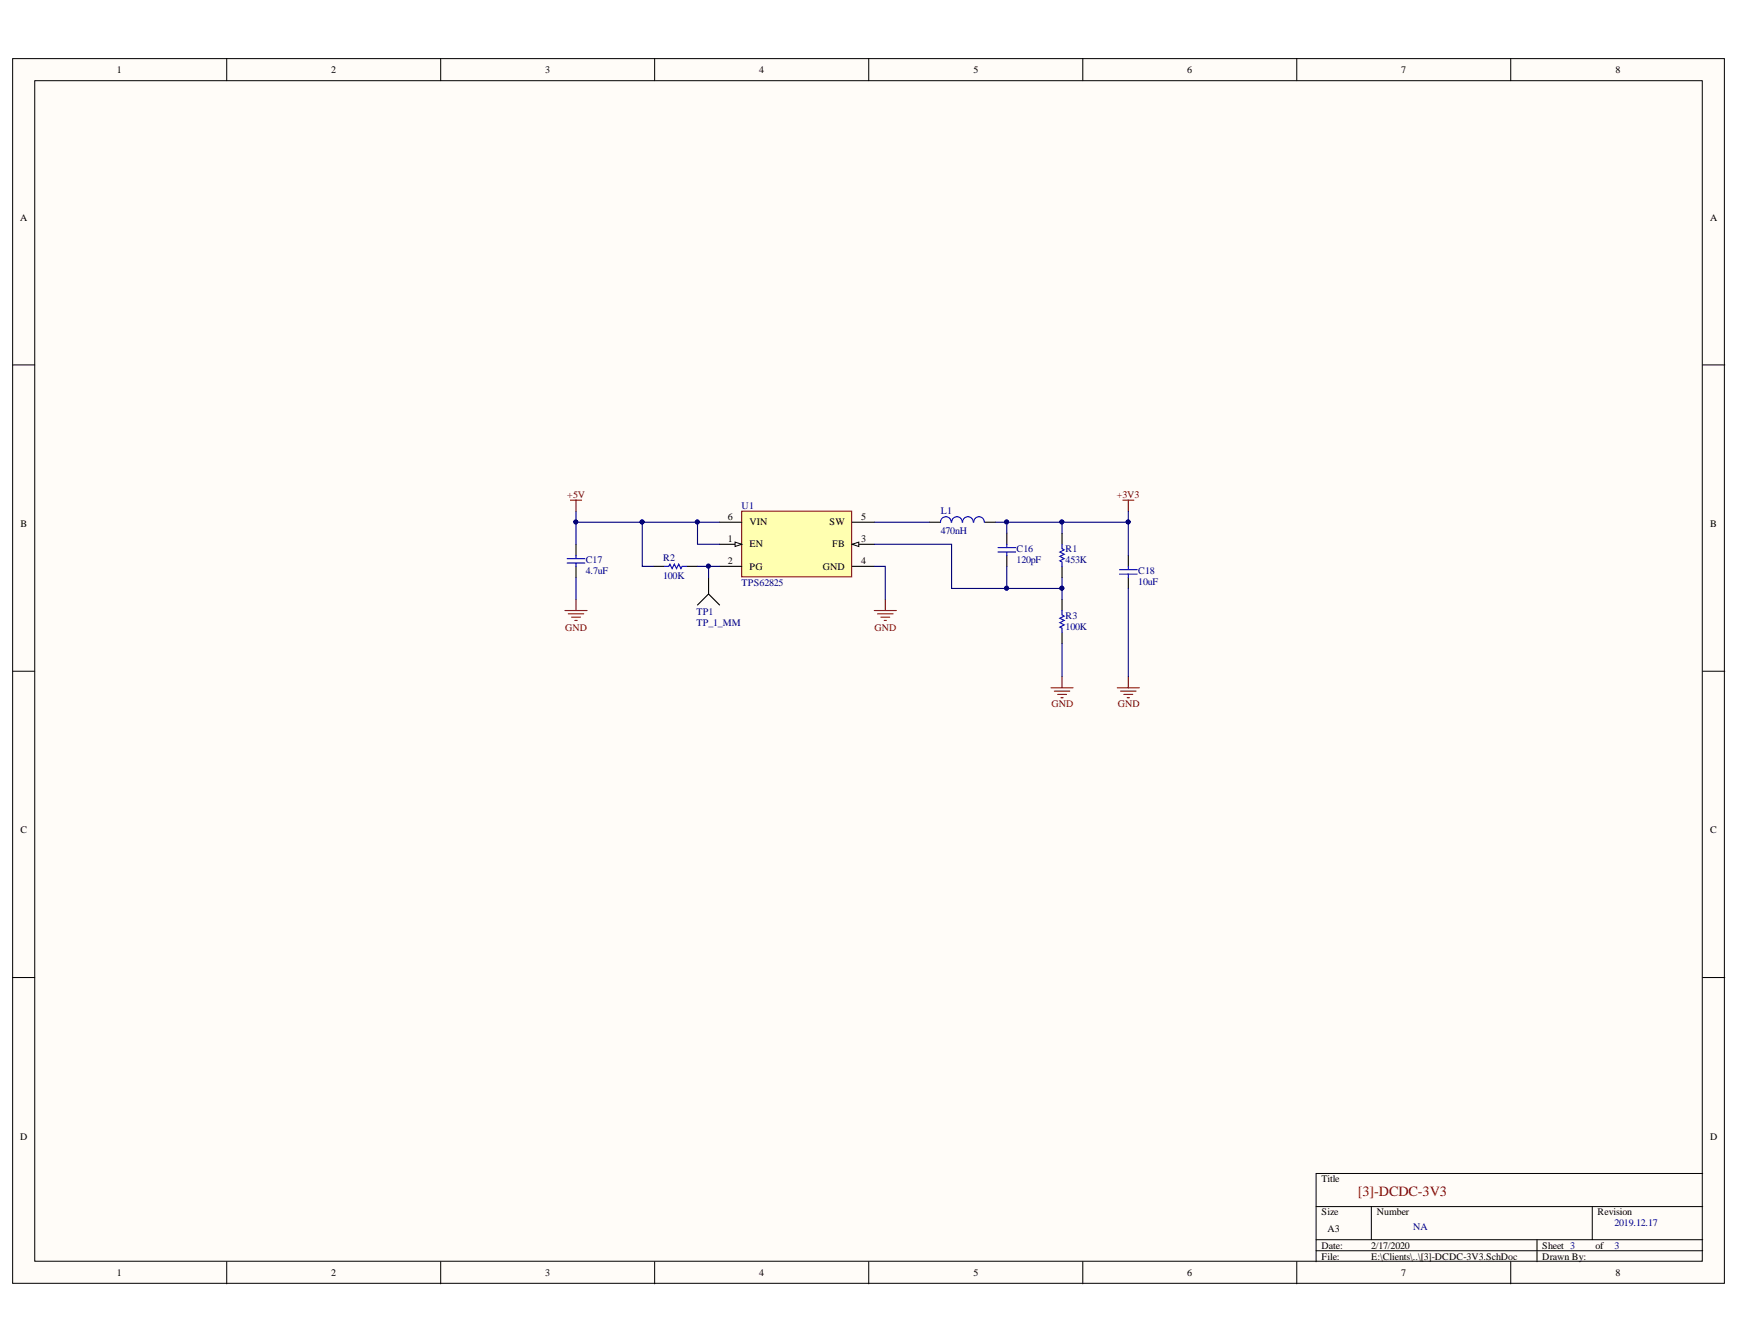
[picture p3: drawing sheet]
<svg xmlns="http://www.w3.org/2000/svg" width="279mm" height="216mm" viewBox="0 0 279 216" stroke-linecap="round" stroke-linejoin="round" font-family="sans-serif">
<g fill="#fffcf8" stroke="#000" stroke-width=".16">
<path d="M2 9.4h274.9v196.8h-274.9z"/>
<path d="M5.6 13h267.7v189.6h-267.7z"/>
</g>
<g fill="none" stroke="#000" stroke-width=".16">
<path d="M36.4 9.4v3.6M70.8 9.4v3.6M105.1 9.4v3.6M139.5 9.4v3.6M173.9 9.4v3.6M208.2 9.4v3.6M242.6 9.4v3.6M2 58.6h3.6M273.4 58.6h3.6M2 107.8h3.6M273.4 107.8h3.6M2 157h3.6"/>
<path d="M273.4 157h3.6M211.3 193.8h62.1M211.3 199.1h62.1M220.2 193.8v5.3M246.8 199.1v3.6M255.7 193.8v5.3M273.4 188.5h-62.1v14.2M36.4 202.7v3.5M70.8 202.7v3.5M105.1 202.7v3.5M139.5 202.7v3.5M173.9 202.7v3.5"/>
<path d="M208.2 202.7v3.5M211.3 200.9h62.1M242.6 202.7v3.5"/>
</g>
<path d="M119.1 82.1h17.7v10.6h-17.7z" fill="#ffffb0" stroke="#800000" stroke-width=".16"/>
<path d="M115.6 87.4h3.5" fill="none" stroke="#000" stroke-width=".18"/>
<path d="M118 87.1l1.1 .3-1.1 .4z" fill="#fffcf8"/>
<path d="M118 87.1l1.1 .3-1.1 .4z" fill="none" stroke="#000" stroke-width=".16"/>
<path d="M115.6 91h3.5M136.8 87.4h3.6" fill="none" stroke="#000" stroke-width=".18"/>
<path d="M136.8 87.4l1.1-.3v.7z" fill="#fffcf8"/>
<path d="M136.8 87.4l1.1-.3v.7z" fill="none" stroke="#000" stroke-width=".16"/>
<g fill="none" stroke="#000" stroke-width=".18">
<path d="M92.5 87.4v1.8M92.5 91v1.8M104.9 91h1.8M110.2 91h1.8M112 97.2l1.8-1.8 1.8 1.8M113.8 92.8v2.6M115.6 83.9h3.5M136.8 91h3.6M136.8 83.9h3.6M149.3 83.9h1.7M158.1 83.9h1.8M161.7 85.7v1.7"/>
<path d="M161.7 89.2v1.8M170.5 85.7v1.7M170.5 91v1.8M170.5 96.3v1.8M181.2 89.2v1.8M181.2 92.8v1.7M170.5 101.6v1.8"/>
</g>
<g fill="none" stroke="#00f" stroke-width=".18">
<path d="M91.1 89.7h2.8M91.1 90.5h2.8M92.5 89.2v.5M92.5 90.5v.5M106.7 91h.7l.2-.4 .3 .7 .4-.7 .3 .7 .4-.7 .3 .7 .2-.3h.7M152.7 83.9a.85 .85 0 0 0-.8-.9 .85 .85 0 0 0-.9 .9M154.5 83.9a.84 .84 0 0 0-.8-.9 .84 .84 0 0 0-.9 .9M156.3 83.9a.85 .85 0 0 0-.9-.9 .85 .85 0 0 0-.8 .9M158 83.9a.84 .84 0 0 0-.8-.9 .84 .84 0 0 0-.8 .9M160.2 88h2.9M160.2 88.7h2.9M161.7 87.4v.6"/>
<path d="M161.7 88.7v.5M170.5 98.1v.7l.4 .2-.7 .3 .7 .4-.7 .3 .7 .4-.7 .3 .3 .2v.7M170.5 87.4v.7l.4 .2-.7 .4 .7 .3-.7 .4 .7 .3-.7 .4 .3 .2v.7M179.8 91.5h2.8M179.8 92.2h2.8M181.2 91v.5M181.2 92.2v.6"/>
</g>
<g fill="none" stroke="#800000" stroke-width=".18">
<path d="M90.7 98.1h3.6M91.2 98.6h2.5M91.6 80.3h1.8M91.8 99.1h1.4M92.3 99.7h.4M92.5 80.3v1.8M92.5 96.3v1.8M140.4 98.1h3.5M140.9 98.6h2.5M141.4 99.1h1.5M142 99.7h.3M142.2 96.3v1.8"/>
<path d="M180.3 80.3h1.8M181.2 80.3v1.8M168.8 110.5h3.5M169.3 111h2.5M169.8 111.6h1.4M170.4 112.1h.3M170.5 108.7v1.8M179.4 110.5h3.6M179.9 111h2.5M180.5 111.6h1.4M181 112.1h.4M181.2 108.7v1.8"/>
</g>
<g fill="none" stroke="#000080" stroke-width=".18">
<path d="M92.5 82.1v1.8M92.5 92.8v3.5M103.1 83.9v7.1h1.8M112 83.9h-19.5v3.5M112 91h3.6M113.8 91v1.8M115.6 83.9h-3.6v3.5h3.6M140.4 87.4h12.4v7.1h8.9v-3.5M140.4 91h1.8v5.3M140.4 83.9h8.9M159.9 83.9h1.8v1.8M161.7 83.9h8.8v1.8"/>
<path d="M170.5 92.8v1.7h-8.8M170.5 83.9h10.7v5.3M170.5 94.5v1.8M181.2 82.1v1.8M181.2 94.5v14.2M170.5 103.4v5.3"/>
</g>
<g fill="#000080" stroke="#000080" stroke-width=".16">
<circle cx="112" cy="83.8" r=".31"/>
<circle cx="103.1" cy="83.8" r=".31"/>
<circle cx="92.5" cy="83.8" r=".31"/>
<circle cx="113.8" cy="90.9" r=".31"/>
<circle cx="161.6" cy="83.8" r=".31"/>
<circle cx="170.5" cy="83.8" r=".31"/>
<circle cx="161.6" cy="94.5" r=".31"/>
<circle cx="170.5" cy="94.5" r=".31"/>
<circle cx="181.1" cy="83.8" r=".31"/>
</g>
<text font-size="2.3" fill="#980000" x="218.1" y="192.1">[3]-DCDC-3V3</text>
<g font-size="1.6">
<text x="18.8" y="11.8">1</text>
<text x="53.2" y="11.8">2</text>
<text x="87.5" y="11.8">3</text>
<text x="121.9" y="11.8">4</text>
<text x="156.3" y="11.8">5</text>
<text x="190.6" y="11.8">6</text>
<text x="225" y="11.8">7</text>
<text x="259.4" y="11.8">8</text>
<text x="3.2" y="35.4">A</text>
<text x="274.6" y="35.4">A</text>
<text x="116.9" y="83.5">6</text>
<text x="138.3" y="83.5">5</text>
<text x="3.3" y="84.6">B</text>
<text x="116.9" y="87.1">1</text>
<text x="120.4" y="87.9">EN</text>
<text x="120.4" y="84.4">VIN</text>
<text x="133.2" y="84.4">SW</text>
<text x="133.6" y="87.9">FB</text>
<text x="138.3" y="87.1">3</text>
<text x="274.6" y="84.6">B</text>
<text x="116.9" y="90.7">2</text>
<text x="120.4" y="91.5">PG</text>
<text x="132.1" y="91.5">GND</text>
<text x="138.3" y="90.7">4</text>
<text x="3.3" y="133.9">C</text>
<text x="274.6" y="133.9">C</text>
<text x="3.2" y="183.1">D</text>
<text x="274.6" y="183.1">D</text>
<text x="212.2" y="189.9">Title</text>
<text x="212.2" y="195.2">Size</text>
<text x="213.1" y="198">A3</text>
<text x="221.1" y="195.2">Number</text>
<text x="256.5" y="195.2">Revision</text>
<text x="212.2" y="200.6">Date:</text>
<text x="212.2" y="202.4">File:</text>
<text x="220.2" y="200.6">2/17/2020</text>
<text x="220.2" y="202.4">E:\Clients\..\[3]-DCDC-3V3.SchDoc</text>
<text x="247.7" y="200.6">Sheet 3</text>
<text x="247.7" y="202.4">Drawn By:</text>
<text x="256.2" y="200.6">of</text>
<text x="18.8" y="205">1</text>
<text x="53.2" y="205">2</text>
<text x="87.5" y="205">3</text>
<text x="121.9" y="205">4</text>
<text x="156.3" y="205">5</text>
<text x="190.6" y="205">6</text>
<text x="225" y="205">7</text>
<text x="259.4" y="205">8</text>
</g>
<g font-size="1.6" fill="#800000">
<text x="91.1" y="80">+5V</text>
<text x="179.3" y="80">+3V3</text>
<text x="90.8" y="101.3">GND</text>
<text x="140.4" y="101.3">GND</text>
<text x="168.8" y="113.7">GND</text>
<text x="179.5" y="113.7">GND</text>
</g>
<g font-size="1.6" fill="#000080">
<text x="119.1" y="81.8">U1</text>
<text x="151.1" y="82.6">L1</text>
<text x="151.1" y="85.8">470nH</text>
<text x="163.2" y="88.7">C16</text>
<text x="171.1" y="88.7">R1</text>
<text x="94.1" y="90.5">C17</text>
<text x="94.1" y="92.3">4.7uF</text>
<text x="106.5" y="90.1">R2</text>
<text x="106.5" y="92.9">100K</text>
<text x="119.1" y="94.2">TPS62825</text>
<text x="163.2" y="90.5">120pF</text>
<text x="171.1" y="90.5">453K</text>
<text x="182.8" y="92.3">C18</text>
<text x="182.8" y="94">10uF</text>
<text x="111.8" y="98.8">TP1</text>
<text x="111.8" y="100.5">TP_1_MM</text>
<text x="171.1" y="99.4">R3</text>
<text x="171.1" y="101.1">100K</text>
<text x="226.9" y="197.5">NA</text>
<text x="259.2" y="197">2019.12.17</text>
<text x="259.2" y="200.6">3</text>
</g>
</svg>
